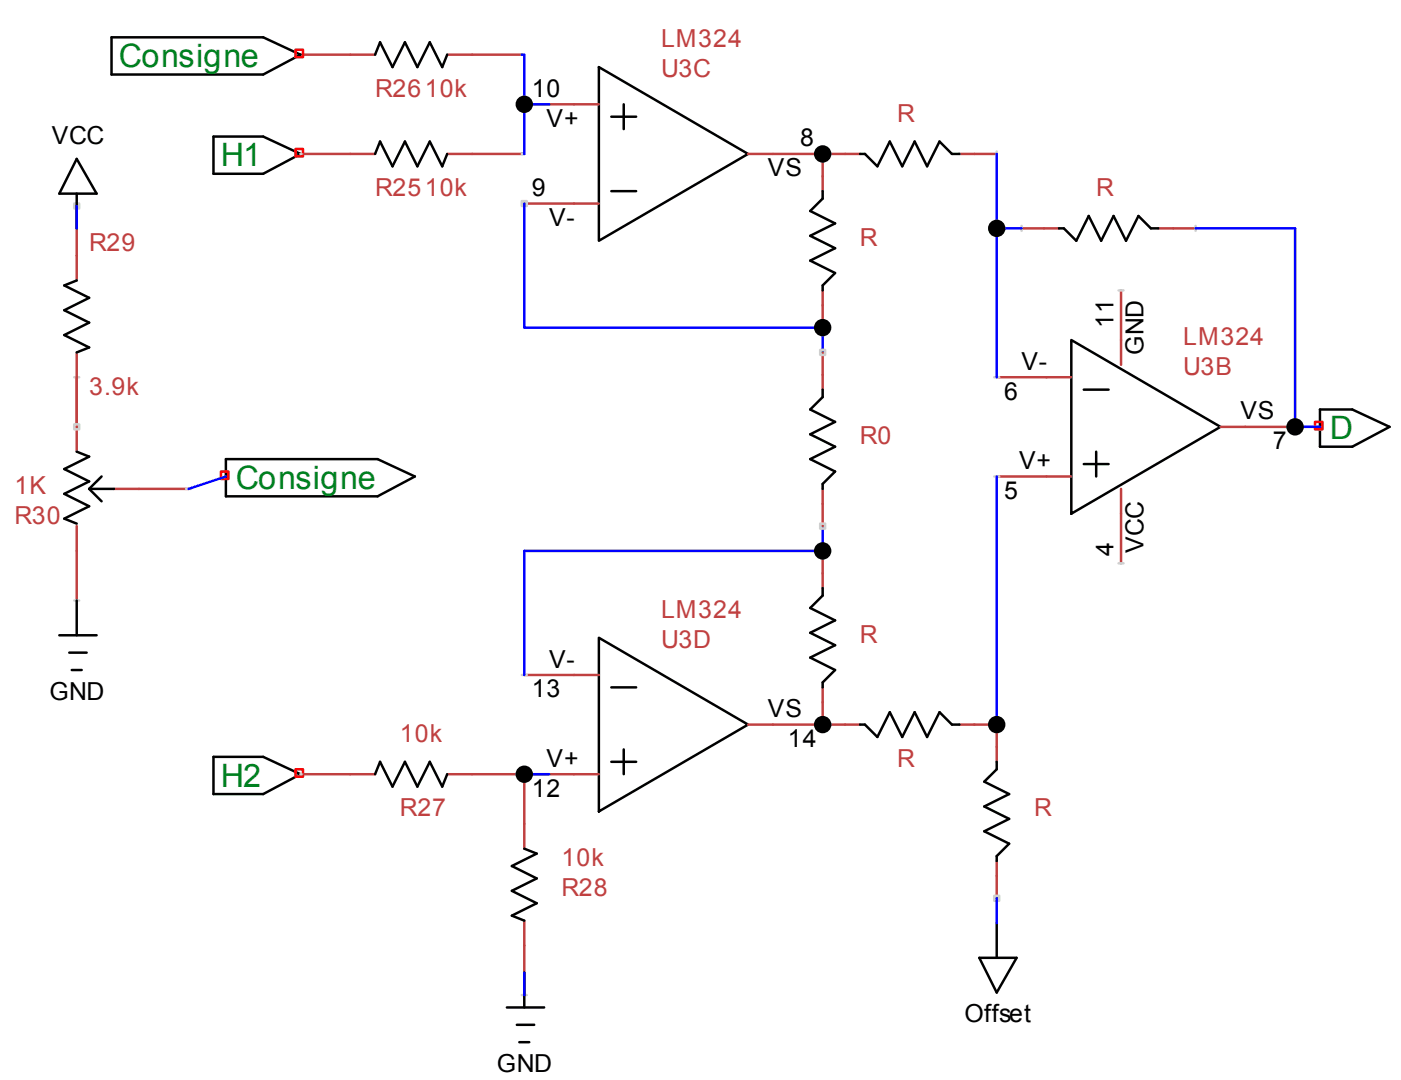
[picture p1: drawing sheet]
<svg xmlns="http://www.w3.org/2000/svg" width="199mm" height="153mm" viewBox="0 0 199 153" stroke-linecap="round" stroke-linejoin="round" font-family="sans-serif">
<!-- layer: Calque 1 -->
<path d="M42.7 110h10.6M74.5 110v10.6M74.5 130.8v10.6" fill="none" stroke="#c04040" stroke-width=".35"/>
<path d="M74.1 110h.7zM74.1 141.4h.7z" fill="none" stroke="#d0d0d0" stroke-width=".35"/>
<path d="M30.3 107.5h7.1l5.3 2.5-5.3 2.8h-7.1zM74.5 120.6l1.7 .7-3.5 1.7 3.5 1.8-3.5 1.8 3.5 1.7-3.5 1.8 1.8 .7" fill="none" stroke="#000" stroke-width=".35"/>
<path d="M42 109.3h1v1h-1z" fill="none" stroke="#f00" stroke-width=".35"/>
<circle cx="42.7" cy="110" r=".18" fill="#d0d0d0"/>
<path d="M63.5 110h10.6" fill="none" stroke="#c04040" stroke-width=".35"/>
<circle cx="74.1" cy="110" r=".18" fill="#d0d0d0"/>
<g fill="none" stroke="#000" stroke-width=".35">
<path d="M30.3 19.4h7.1l5.3 2.5-5.3 2.8h-7.1zM85.1 9.5l21.1 12.4-21.1 12.3zM86.8 16.6h3.5M88.6 14.8v3.5M10.9 22.6l2.8 4.9h-5.3zM10.9 27.5v4.9M10.9 39.8l-1.8 .8 3.6 1.7-3.6 1.8 3.6 1.7-3.6 1.8 3.6 1.8-1.8 .7M86.8 27.2h3.5M116.8 27.2v1l-1.7 1.8 3.5 1.7-3.5 1.8 3.5 1.8-3.5 1.7 3.5 1.8-1.8 1.8v.7M122.1 21.9h.7l1.8 1.7 1.8-3.5 1.7 3.5 1.8-3.5 1.8 3.5 1.7-3.5 1.8 1.8h1.1M150.4 32.4h.7l1.8 1.8 1.7-3.5 1.8 3.5 1.7-3.5 1.8 3.5 1.8-3.5 1.7 1.7h1.1M116.8 55.4v1l-1.7 1.8 3.5 1.7-3.5 1.8 3.5 1.8-3.5 1.7 3.5 1.8-1.8 1.8v.7"/>
<path d="M152.1 48.3l21.2 12.3-21.2 12.4zM153.9 55.4h3.5M10.9 64.2l1.8 .7-3.6 1.7 3.6 1.8-3.6 1.8 3.6 1.7-3.6 1.8 1.8 .7M12.7 69.5l1.7 1.7M12.7 69.5h3.5M14.4 67.7l-1.7 1.8M32.1 65.2h21.5l5.3 2.5-5.3 2.8h-21.5zM153.9 65.9h3.5M155.7 64.2v3.5M8.4 90.3h5.3M9.8 92.7h2.5M10.2 95.2h1.4"/>
<path d="M10.9 85.3v5M85.1 90.6l21.1 12.3-21.1 12.4zM86.8 97.7h3.5M116.8 83.6v1l-1.7 1.8 3.5 1.7-3.5 1.8 3.5 1.8-3.5 1.7 3.5 1.8-1.8 1.8v.7M53.3 110l.7-1.8 1.7 3.6 1.8-3.6 1.8 3.6 1.7-3.6 1.8 3.6 .7-1.8M86.8 108.2h3.5M88.6 106.5v3.5M122.1 102.9h.7l1.8 1.8 1.8-3.5 1.7 3.5 1.8-3.5 1.8 3.5 1.7-3.5 1.8 1.7h1.1M74.5 138.2v4.9M72 143.1h5.3M73.4 145.6h2.5M73.8 148.1h1.4"/>
</g>
<path d="M74.5 14.8h3.5M10.9 29.3v3.1M74.1 21.9h.4M74.5 28.9v17.6h42.3v3.6M141.6 32.4h3.5M141.6 21.9v31.7M169.8 32.4h14.1v28.2M116.8 74.7v3.6h-42.3v17.6M141.6 67.7v35.2M74.1 110h3.9M74.5 138.2v3.2" fill="none" stroke="#00f" stroke-width=".35"/>
<path d="M42 21.2h1v1h-1zM31.4 67h1v1h-1z" fill="none" stroke="#f00" stroke-width=".35"/>
<g fill="none" stroke="#c04040" stroke-width=".35">
<path d="M74.5 14.8h10.6M10.9 29.3v10.5M42.7 21.9h10.6M74.5 28.9h10.6M106.2 21.9h15.9M116.8 21.9v5.3M136.3 21.9h5.3M145.1 32.4h5.3M164.5 32.4h5.3M10.9 50.1v14.1M116.8 41.3v5.2M116.8 50.1v5.3"/>
<path d="M141.6 53.6h10.5M159.2 41.3v10.5M10.9 74.7v10.6M16.2 69.5h10.6M116.8 69.5v5.2M116.8 78.3v5.3M141.6 67.7h10.5M159.2 69.5v10.5M173.3 60.6h10.6M74.5 95.9h10.6M116.8 97.7v5.2M74.5 110h10.6"/>
<path d="M106.2 102.9h15.9M136.3 102.9h5.3"/>
</g>
<g fill="none" stroke="#d0d0d0" stroke-width=".35">
<path d="M74.1 14.5h.7v.7h-.7zM10.5 28.9h.7v.7h-.7zM74.1 28.6h.7v.7h-.7zM116.5 21.5h.7v.7h-.7zM116.8 21.5v.7zM141.6 21.5v.7zM145.1 32.1v.7zM169.8 32.1v.7zM10.5 53.6h.7zM116.5 46.2h.7v.7h-.7zM116.5 49.7h.7v.7h-.7zM141.2 53.6h.7z"/>
<path d="M158.9 41.3h.7zM10.5 60.3h.7v.7h-.7zM26.4 69.5h.7zM116.5 77.9h.7v.7h-.7zM116.5 74.4h.7v.7h-.7zM141.2 67.7h.7zM183.6 60.6h.7zM10.5 85.3h.7zM74.1 95.9h.7zM158.9 80h.7zM74.1 110h.7zM116.5 102.9h.7z"/>
<path d="M116.5 102.6h.7v.7h-.7zM116.8 102.6v.7zM141.6 102.6v.7z"/>
</g>
<circle cx="42.7" cy="21.9" r=".18" fill="#d0d0d0"/>
<path d="M63.5 21.9h10.6" fill="none" stroke="#c04040" stroke-width=".35"/>
<circle cx="74.1" cy="21.9" r=".18" fill="#d0d0d0"/>
<path d="M53.3 21.9l.7-1.8 1.7 3.5 1.8-3.5 1.8 3.5 1.7-3.5 1.8 3.5 .7-1.7" fill="none" stroke="#000" stroke-width=".35"/>
<path d="M42.7 7.8h10.6" fill="none" stroke="#c04040" stroke-width=".35"/>
<circle cx="42.7" cy="7.8" r=".18" fill="#d0d0d0"/>
<path d="M63.5 7.8h10.6" fill="none" stroke="#c04040" stroke-width=".35"/>
<circle cx="74.1" cy="7.8" r=".18" fill="#d0d0d0"/>
<g fill="none" stroke="#000" stroke-width=".35">
<path d="M15.8 5.3h21.6l5.3 2.5-5.3 2.8h-21.6zM53.3 7.8l.7-1.8 1.7 3.5 1.8-3.5 1.8 3.5 1.7-3.5 1.8 3.5 .7-1.7M187.5 58.2h4.5l5.3 2.4-5.3 2.9h-4.5zM141.6 108.2v1.1l-1.8 1.8 3.5 1.7-3.5 1.8 3.5 1.7-3.5 1.8 3.5 1.8-1.7 1.7v.7M139.1 136.1h5.3l-2.8 4.9zM141.6 131.1v5"/>
<circle cx="74.5" cy="14.8" r="1.06"/>
<circle cx="116.8" cy="21.9" r="1.06"/>
<circle cx="141.6" cy="32.4" r="1.06"/>
<circle cx="116.8" cy="46.5" r="1.06"/>
<circle cx="116.8" cy="78.3" r="1.06"/>
<circle cx="183.9" cy="60.6" r="1.06"/>
<circle cx="74.5" cy="110" r="1.06"/>
<circle cx="116.8" cy="102.9" r="1.06"/>
<circle cx="141.6" cy="102.9" r="1.06"/>
</g>
<path d="M74.1 7.8h.4v14.1M32.1 67.7l-5.3 1.8M183.9 60.6h3.6M141.6 127.6v3.5" fill="none" stroke="#00f" stroke-width=".35"/>
<path d="M42 7.1h1v1h-1zM186.8 59.9h1v1.1h-1z" fill="none" stroke="#f00" stroke-width=".35"/>
<g fill="#000">
<circle cx="74.5" cy="14.8" r="1.06"/>
<circle cx="116.8" cy="21.9" r="1.06"/>
<circle cx="141.6" cy="32.4" r="1.06"/>
<circle cx="116.8" cy="46.5" r="1.06"/>
<circle cx="116.8" cy="78.3" r="1.06"/>
<circle cx="183.9" cy="60.6" r="1.06"/>
<circle cx="74.5" cy="110" r="1.06"/>
<circle cx="116.8" cy="102.9" r="1.06"/>
<circle cx="141.6" cy="102.9" r="1.06"/>
</g>
<path d="M141.6 102.9v5.3M141.6 122.3v5.3" fill="none" stroke="#c04040" stroke-width=".35"/>
<path d="M141.2 102.6h.7v.7h-.7zM141.2 127.3h.7v.7h-.7z" fill="none" stroke="#d0d0d0" stroke-width=".35"/>
<g font-size="4.6" fill="#008020">
<text x="16.9" y="9.5">Consigne</text>
<text x="31.4" y="23.6">H1</text>
<text x="188.9" y="62.4">D</text>
<text x="33.5" y="69.5">Consigne</text>
<text x="31.4" y="111.8">H2</text>
</g>
<g font-size="3.5" fill="#c04040">
<text x="93.9" y="10.9">U3C</text>
<text x="93.9" y="6.7">LM324</text>
<text x="53.3" y="13.8">R2610k</text>
<text x="127.4" y="17.3">R</text>
<text x="53.3" y="27.9">R2510k</text>
<text x="155.7" y="27.9">R</text>
<text x="12.7" y="35.6">R29</text>
<text x="122.1" y="34.9">R</text>
<text x="168" y="53.2">U3B</text>
<text x="168" y="49">LM324</text>
<text x="12.7" y="56.1">3.9k</text>
<text x="122.1" y="63.1">R0</text>
<text x="2.1" y="70.2">1K</text>
<text x="2.1" y="74.4">R30</text>
<text x="93.9" y="87.8">LM324</text>
<text x="93.9" y="92">U3D</text>
<text x="122.1" y="91.3">R</text>
<text x="56.8" y="105.4">10k</text>
<text x="127.4" y="108.9">R</text>
<text x="56.8" y="116">R27</text>
<text x="146.8" y="116">R</text>
<text x="79.8" y="123">10k</text>
<text x="79.8" y="127.3">R28</text>
</g>
<g font-size="3.5">
<text x="75.5" y="13.8">10</text>
<text x="77.6" y="18">V+</text>
<text x="7.4" y="20.5">VCC</text>
<text x="113.7" y="20.8">8</text>
<text x="75.5" y="27.9">9</text>
<text x="109.1" y="25">VS</text>
<text x="78" y="32.1">V-</text>
<text x="158.1" y="46.5" transform="rotate(-90 158.1 46.5)">11</text>
<text x="145.1" y="52.5">V-</text>
<text x="162.4" y="50.4" transform="rotate(-90 162.4 50.4)">GND</text>
<text x="142.6" y="56.8">6</text>
<text x="176.2" y="59.6">VS</text>
<text x="180.7" y="63.8">7</text>
<text x="142.6" y="70.9">5</text>
<text x="144.7" y="66.6">V+</text>
<text x="158.1" y="79" transform="rotate(-90 158.1 79)">4</text>
<text x="162.4" y="78.6" transform="rotate(-90 162.4 78.6)">VCC</text>
<text x="78" y="94.8">V-</text>
<text x="7" y="99.4">GND</text>
<text x="75.5" y="99.1">13</text>
<text x="109.1" y="101.9">VS</text>
<text x="111.9" y="106.1">14</text>
<text x="75.5" y="113.2">12</text>
<text x="77.6" y="108.9">V+</text>
<text x="137" y="145.2">Offset</text>
<text x="70.6" y="152.3">GND</text>
</g>
</svg>
